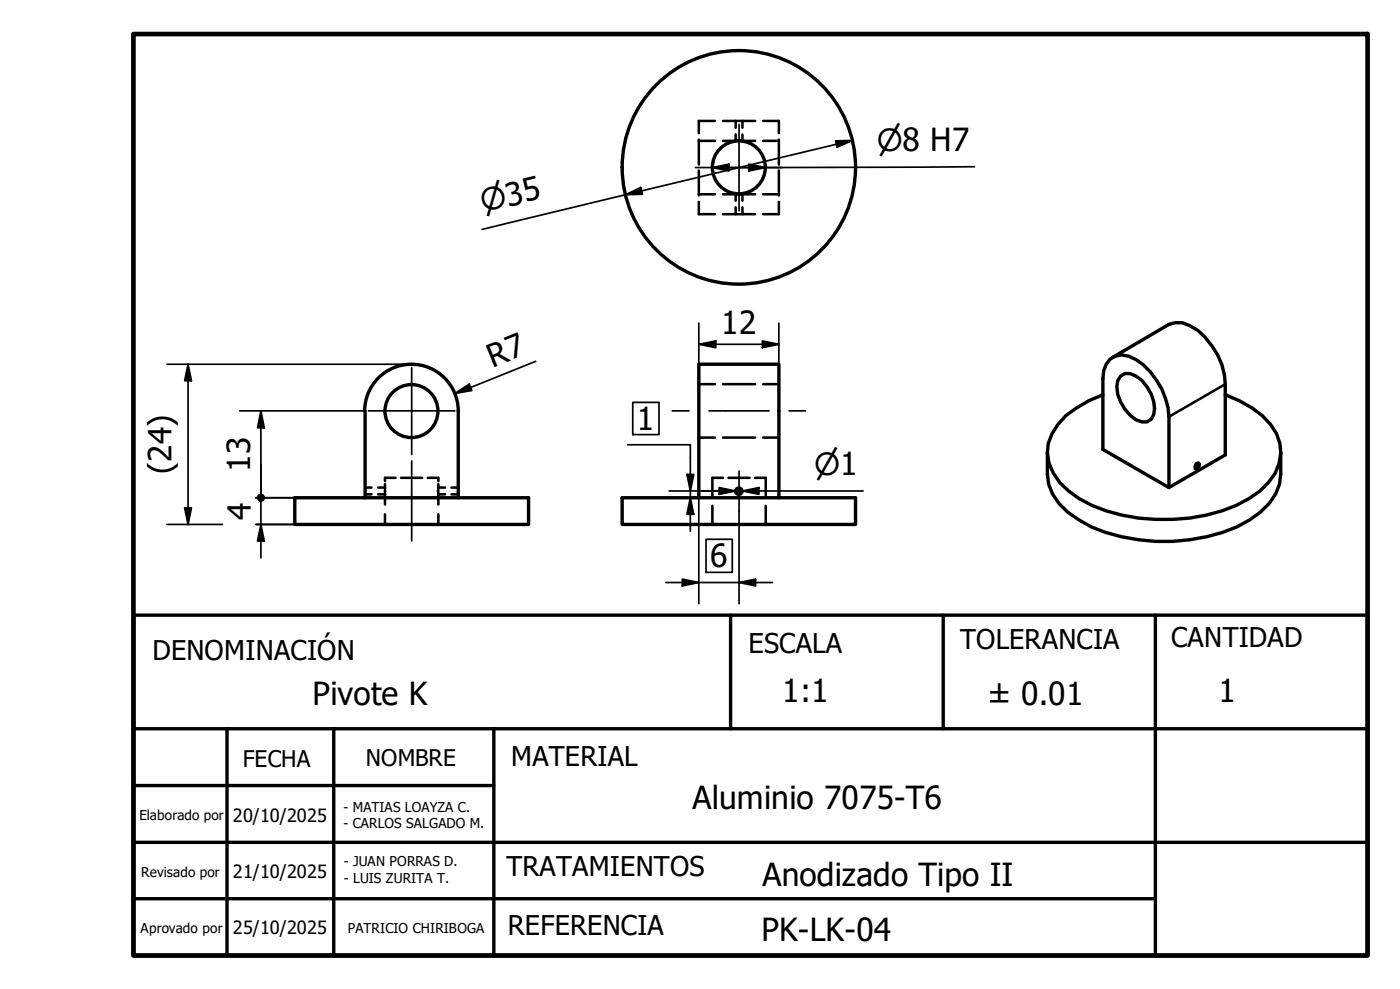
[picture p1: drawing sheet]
<svg xmlns="http://www.w3.org/2000/svg" width="210mm" height="148mm" viewBox="0 0 210 148" stroke-linecap="round" stroke-linejoin="round" font-family="sans-serif">
<!-- layer: Hidden (ISO) -->
<g fill="none" stroke="#000" stroke-width=".38">
<path d="M107.2 18.1h-2.4v1.9M108.4 18.1h4.8M110.3 18.1v1M111.3 18.1v1M114.4 18.1h2.4v1.9M104.8 20.9v3.8M104.8 25.5v3.8M104.8 30.2v1.9h2.4M104.8 29.1h2.4M104.8 21.1h2.4M108.4 32.1h4.8M108.4 29.1h4.8"/>
<path d="M108.4 21.1h4.8M110.3 20.2v.9M110.3 29v1.1M110.3 31.1v1M111.3 20.2v.9M111.3 29v1.1M111.3 31.1v1M114.4 29.1h2.4M114.4 21.1h2.4M116.8 20.9v3.8M116.8 25.5v3.8M116.8 30.2v1.9h-2.4"/>
<path d="M104.8 57.6h2.4M108.4 57.6h4.8M114.4 57.6h2.4M54.7 74.1h1M54.7 73h1M56.7 74.1h1M56.7 73h1M57.7 73v.2M57.7 73.9v.2M57.7 72.5v.5M57.7 73.4v.3M57.7 74.1v1.5"/>
<path d="M57.7 77v1.6M59.3 71.6h-1.6v.5M60.1 71.6h3.2M64.1 71.6h1.6v.5M65.7 73.9v.2M65.7 73v.2M65.7 73.4v.3M65.7 74.1h1M65.7 73h1M65.7 72.5v.5M65.7 74.1v1.5M65.7 77v1.6"/>
<path d="M67.7 74.1h1M67.7 73h1M104.8 65.6h2.4M106.8 75.8v2.8M108.4 71.6h-1.6v2.8M108.4 65.6h4.8M109.2 71.6h3.2M113.2 71.6h1.6v2.8M114.4 65.6h2.4M114.8 75.8v2.8"/>
</g>
<!-- layer: Visible (ISO) -->
<g fill="none" stroke="#000" stroke-width=".51">
<path d="M165.4 59.1l-2.1 .9-1.9 1.1a9.4 9.4 0 0 0-4.2 5.3 7.1 7.1 0 0 0 3 7.2 22.1 22.1 0 0 0 13 4.2 25.5 25.5 0 0 0 14.1-3.1 9.5 9.5 0 0 0 4.5-5.3 6.3 6.3 0 0 0-1.3-5.8 15.3 15.3 0 0 0-6.8-4.5M166.8 53.6l8.5-5 .9-.3h1a7.6 7.6 0 0 1 4.5 3.5 9.8 9.8 0 0 1 2 5.8v10.6l-8.4 4.8-9.9-5.7v-10.6a3.4 3.4 0 0 1 1.8-3.3l.9-.2a6.5 6.5 0 0 1 4.4 2.5 10.9 10.9 0 0 1 2.8 6.7v10.6M168 56.3l.7-.3h.7a5.1 5.1 0 0 1 3.2 3 3.7 3.7 0 0 1 0 3.8l-.6 .4h-.8a5.6 5.6 0 0 1-3.6-4.1l-.2-1.2 .2-.9zM44.2 74.6h35v4h-35zM54.7 61.6a7 7 0 0 1 7-7 7 7 0 0 1 7 7M54.7 61.6v13M68.7 61.6v13M93.3 74.6h35v4h-35zM104.8 74.6v-20h12v20M157 67.8v3.2a7.5 7.5 0 0 0 3.1 5.7 18.3 18.3 0 0 0 8 3.7 28.2 28.2 0 0 0 17.3-1.4 12.4 12.4 0 0 0 5.9-5l.5-1.5 .2-1.5v-3.2M179.4 69.4h.3l.1 .2-.1 .4-.3 .3-.2-.1v-.4z"/>
<circle cx="110.8" cy="25.1" r="4"/>
<circle cx="110.8" cy="25.1" r="17.5"/>
<circle cx="61.7" cy="61.6" r="4"/>
<circle cx="110.8" cy="73.6" r=".48"/>
</g>
<!-- layer: Visible Narrow (ISO) -->
<path d="M183.7 57.6l-8.4 4.8" fill="none" stroke="#000" stroke-width=".38"/>
<!-- layer: Title (ISO) -->
<path d="M109.5 92.2v17M141.4 92.2v17M173.2 92.2v51M20.1 117.7h53.9M20.1 109.2h184.9M34 109.2v34M50 109.2v34M74 109.2v34M20.1 126.2h184.9M20.1 134.6h153.1M20.1 143.2h184.9h-184.9M20.1 143.2v-51h184.9v51" fill="none" stroke="#000" stroke-width=".51"/>
<!-- layer: Border (ISO) -->
<path d="M20 5.1h185v138.1h-185z" fill="none" stroke="#000" stroke-width=".7"/>
<!-- layer: Dimension (ISO) -->
<g fill="none" stroke="#000" stroke-width=".25">
<path d="M93.8 29.2l2.3-1.1 .2 1zM106.8 25.1l2.5-.5v1zM112.3 24.6l2.5 .5-2.5 .5zM125.3 21.1l2.5-.1-2.3 1.1zM127.8 21l-55.5 13.4M146.1 25l-39.3 .1M25 54.6h36.7M28.2 54.6l.5 2.4h-1zM28.2 54.6v24M68.2 58.9l2.2-1.3 .3 .9zM80.3 54.1l-12.1 4.8M104.8 51.6l2.5-.5v1z"/>
<path d="M104.8 51.6h12M104.8 48.4v13.1M114.3 51.1l2.5 .5-2.5 .5zM116.8 48.4v13.1M25 78.6h8.3M27.7 76.1h1l-.5 2.5zM35.9 61.6h18.8M38.4 78.6h5.8M38.4 74.6h5.8M39.1 78.6l.5 2.4h-1zM39.1 61.6l.5 2.5h-1zM39.1 61.6v12.3"/>
<path d="M39.1 74.6v9M94.1 66.6h9.4v13M94.9 60.3h3.9v4.8h-3.9zM100.3 73.6h10M103 71.1h1l-.5 2.5zM103.5 74.6l.5 2.4h-1zM104.8 74.6v15.8M107.8 73l2.5 .6-2.5 .5zM110.8 76.5v13.9M111.3 73.6l2.5-.6v1.1zM113.8 73.6h-2.5h18.1M99.8 87.3h16"/>
<path d="M102.3 86.8l2.5 .5-2.5 .5zM105.9 80.8h3.9v4.9h-3.9zM110.8 87.3l2.5-.5v1z"/>
</g>
<g fill="#000">
<path d="M93.8 29.2l2.3-1.1 .2 1zM106.8 25.1l2.5-.5v1zM112.3 24.6l2.5 .5-2.5 .5zM125.3 21.1l2.5-.1-2.3 1.1zM28.2 54.6l.5 2.4h-1zM68.2 58.9l2.2-1.3 .3 .9zM104.8 51.6l2.5-.5v1zM114.3 51.1l2.5 .5-2.5 .5zM27.7 76.1h1l-.5 2.5zM39.1 61.6l.5 2.5h-1zM103 71.1h1l-.5 2.5zM103.5 74.6l.5 2.4h-1z"/>
<path d="M107.8 73l2.5 .6-2.5 .5zM111.3 73.6l2.5-.6v1.1zM39.1 78.6l.5 2.4h-1zM102.3 86.8l2.5 .5-2.5 .5zM110.8 87.3l2.5-.5v1z"/>
<circle cx="39.1" cy="74.6" r=".63"/>
</g>
<!-- layer: Center Mark (ISO) -->
<path d="M110.8 18.6v13M104.3 25.1h13M61.7 55.1v13M55.2 61.6h13M107.8 73.6h6M110.8 70.6v5.9" fill="none" stroke="#000" stroke-width=".25"/>
<!-- layer: Centerline (ISO) -->
<path d="M61.7 69v12M100.8 61.6h2.5M106.3 61.6h9M118.3 61.6h2.5" fill="none" stroke="#000" stroke-width=".25"/>
<g font-size="4.8">
<text x="108.1" y="50.1">12</text>
<text x="73.9" y="55.1" transform="rotate(-22 73.9 55.1)">R7</text>
<text x="95.5" y="64.5">1</text>
<text x="25.7" y="71" transform="rotate(-90 25.7 71)">(24)</text>
<text x="37.5" y="70.7" transform="rotate(-90 37.5 70.7)">13</text>
<text x="37.6" y="77.9" transform="rotate(-90 37.6 77.9)">4</text>
<text x="106.5" y="85">6</text>
<text x="46.9" y="105.7">Pivote K</text>
<text x="117.3" y="105.2">1:1</text>
<text x="148.1" y="105.7">± 0.01</text>
<text x="182.7" y="105.2">1</text>
<text x="103.8" y="121.2">Aluminio 7075-T6</text>
<text x="114.3" y="132.7">Anodizado Tipo II</text>
<text x="114.2" y="141">PK-LK-04</text>
</g>
<g font-size="4.6">
<text x="131.4" y="22.6">⌀8 H7</text>
<text x="72.5" y="31.8" transform="rotate(-14 72.5 31.8)">⌀35</text>
<text x="122" y="71.1">⌀1</text>
</g>
<g font-size="4.1">
<text x="22.9" y="98.8">DENOMINACIÓN</text>
<text x="112.2" y="97.8">ESCALA</text>
<text x="144" y="97.2">TOLERANCIA</text>
<text x="175.6" y="96.9">CANTIDAD</text>
<text x="76.6" y="114.8">MATERIAL</text>
<text x="75.9" y="131.2">TRATAMIENTOS</text>
<text x="76.1" y="140.1">REFERENCIA</text>
</g>
<g font-size="3.4">
<text x="36.4" y="114.9">FECHA</text>
<text x="54.9" y="114.7">NOMBRE</text>
</g>
<g font-size="2.7">
<text x="34.9" y="123.1">20/10/2025</text>
<text x="34.9" y="131.5">21/10/2025</text>
<text x="34.9" y="139.9">25/10/2025</text>
</g>
<g font-size="2">
<text x="20.9" y="122.9">Elaborado por</text>
<text x="51.5" y="121.6">- MATIAS LOAYZA C.</text>
<text x="51.5" y="124">- CARLOS SALGADO M.</text>
<text x="21.1" y="131.4">Revisado por</text>
<text x="51.6" y="129.8">- JUAN PORRAS D.</text>
<text x="51.6" y="132.2">- LUIS ZURITA T.</text>
<text x="21.1" y="139.8">Aprovado por</text>
<text x="52.1" y="139.8">PATRICIO CHIRIBOGA</text>
</g>
</svg>
